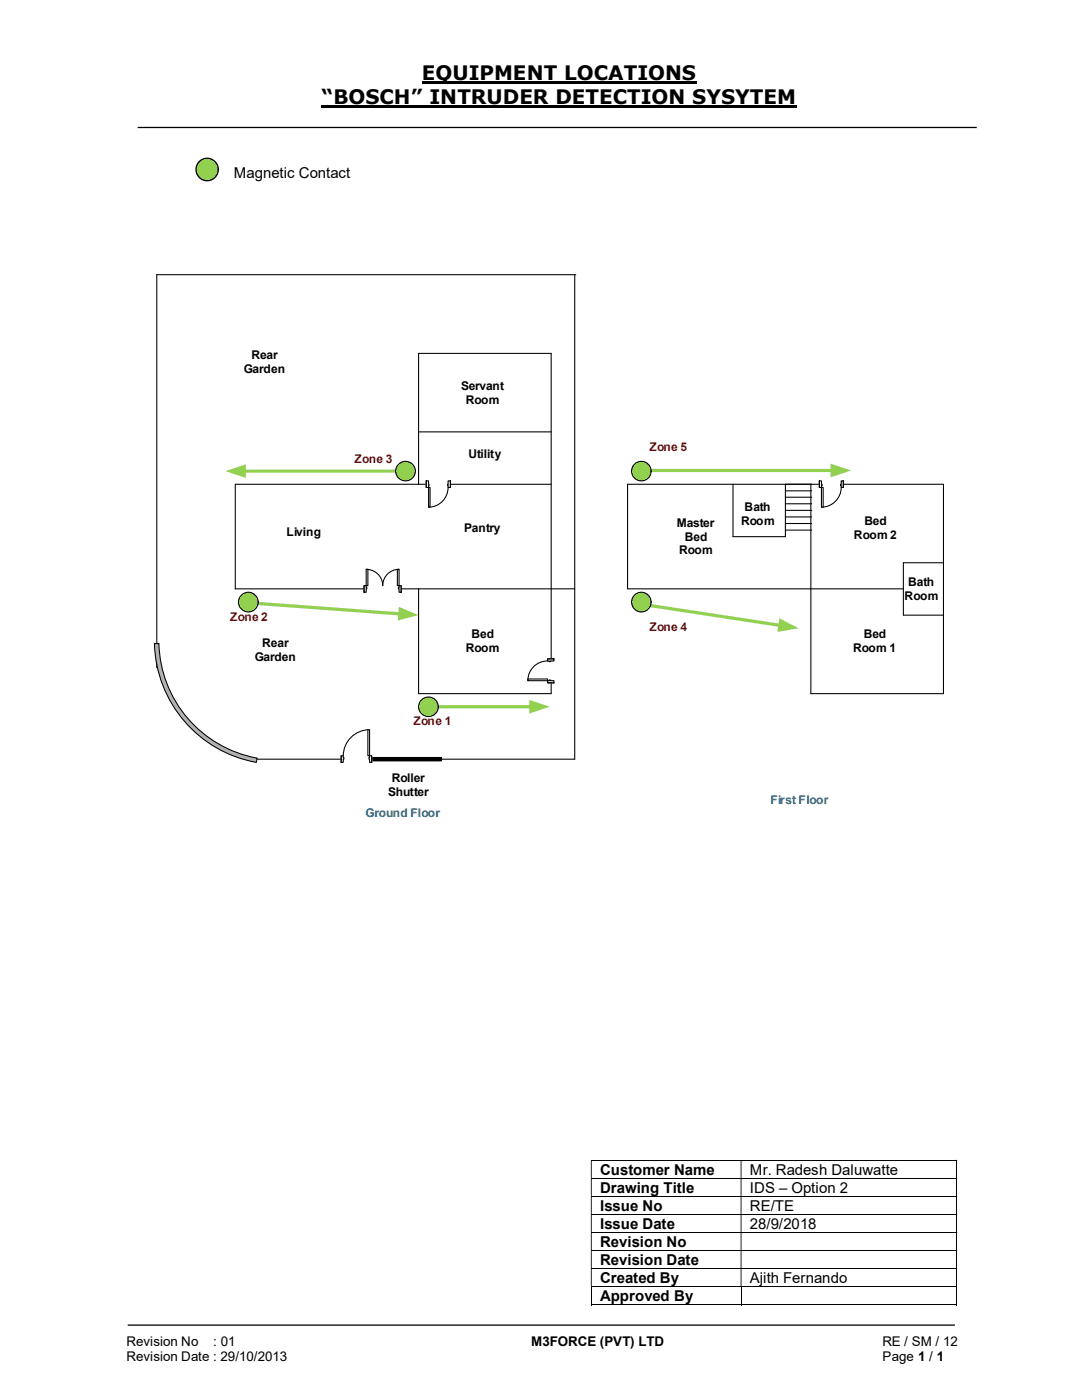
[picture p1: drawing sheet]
<svg xmlns="http://www.w3.org/2000/svg" width="216mm" height="279mm" viewBox="0 0 216 279" stroke-linecap="round" stroke-linejoin="round" font-family="sans-serif">
<path d="M84.2 16.4h54.8M64.2 21.3h94.8" fill="none" stroke="#000" stroke-width=".42"/>
<path d="M27.5 25.4h167.4M25.5 264.5h165" fill="none" stroke="#000" stroke-width=".25"/>
<g fill="none" stroke="#000" stroke-width=".2">
<path d="M117.9 231.6h72.9M117.9 235.2h72.9M117.9 238.8h72.9M190.9 231.6v3.5M190.9 235.2v3.5M190.9 238.8v3.5M117.9 242.4h72.9M117.9 246h72.9M117.9 249.6h72.9M117.9 253.2h72.9M117.9 256.8h72.9M118 256.9v3.6"/>
<path d="M147.9 256.9v3.6M190.9 242.4v3.5M190.9 246v3.5M190.9 249.7v3.4M190.9 253.2v3.5M190.9 256.9v3.6M117.9 260.4h29.9M148 260.4h42.8"/>
</g>
<g fill="#000">
<path d="M190.8 231.5h.2v.1h-.2zM117.9 231.6h.2v3.5h-.2zM147.8 231.6h.2v3.5h-.2z" fill-rule="evenodd"/>
<path d="M190.8 235.1h.2v.1h-.2zM117.9 235.2h.2v3.5h-.2zM147.8 235.2h.2v3.5h-.2z" fill-rule="evenodd"/>
<path d="M190.8 238.7h.2v.1h-.2zM117.9 238.8h.2v3.5h-.2zM147.8 238.8h.2v3.5h-.2z" fill-rule="evenodd"/>
<path d="M190.8 242.3h.2v.1h-.2zM117.9 242.4h.2v3.5h-.2zM147.8 242.4h.2v3.5h-.2z" fill-rule="evenodd"/>
<path d="M190.8 245.9h.2v.1h-.2zM117.9 246h.2v3.5h-.2zM147.8 246h.2v3.5h-.2z" fill-rule="evenodd"/>
<path d="M190.8 249.5h.2v.2h-.2zM117.9 249.7h.2v3.4h-.2zM147.8 249.7h.2v3.4h-.2z" fill-rule="evenodd"/>
<path d="M190.8 253.1h.2v.1h-.2zM117.9 253.2h.2v3.5h-.2zM147.8 253.2h.2v3.5h-.2z" fill-rule="evenodd"/>
</g>
<path d="M190.8 256.7h.2v.2h-.2zM190.8 260.3h.2v.2h-.2z" fill="#000"/>
<circle cx="41.3" cy="33.8" r="2.24" fill="#92d050"/>
<circle cx="41.3" cy="33.8" r="2.24" fill="none" stroke="#000" stroke-width=".25"/>
<path d="M114.7 54.8v96.7h-65.1M114.9 54.8h-83.6v78.4M83.5 86.2h26.5M83.5 96.6v-26.1h26.5v67.9h-26.5v-20.9M110 96.6h-63.1v20.9h67.8M146.3 96.6v10.5h10.4M156.7 96.6h5.3M161.8 96.6v20.9M188.3 96.6v41.8M188.3 112.3h-8v10.5M74.4 151.2h13.7v.6h-13.7z" fill="none" stroke="#000" stroke-width=".21"/>
<path d="M74.4 151.2h13.7v.6h-13.7z" fill-rule="evenodd" fill="#000"/>
<path d="M30.8 128.4h.9a23.9 23.9 0 0 0 19.6 22.9l-.2 .8a24.7 24.7 0 0 1-20.3-23.7z" fill-rule="evenodd" fill="#b3b3b3"/>
<path d="M156.7 96.6v10.5M156.7 99.2h5.3M156.7 98h5.3M188.3 96.6h-63.1v20.9h55.1M156.7 101.9h5.3M156.7 104.5h5.3M156.7 100.5h5.3M156.7 103.2h5.3M156.7 105.8h5.3M161.8 117.5v20.9h26.5M30.8 128.4h.9a23.9 23.9 0 0 0 19.6 22.9l-.2 .8a24.7 24.7 0 0 1-20.3-23.7zM180.3 122.8h8" fill="none" stroke="#000" stroke-width=".21"/>
<path d="M68.1 150.8h6.1v1.4h-6.1z" fill="#fff"/>
<path d="M68.1 150.8h6.1v1.4h-6.1z" fill="none" stroke="#fff" stroke-width=".21"/>
<path d="M73.7 150.8v1.3h.5v-1.3zM68.1 150.8h.4v1.3h-.4z" fill-rule="evenodd" fill="#fff"/>
<path d="M68.5 151.2v-.4h-.4v1.3h.4v-.6M73.7 151.2v-.4h.5v1.3h-.5v-.6" fill="none" stroke="#000" stroke-width=".21"/>
<path d="M73.6 151.2v.3h.1v-.3zM68.5 151.2h.1v.3h-.1z" fill-rule="evenodd" fill="#fff"/>
<path d="M68.1 150.8v1.3M68.5 151.2h.1v.3h-.1M73.7 145.6a5.2 5.2 0 0 0-5.2 5.2M73.7 151.2h-.1v.3h.1M74.2 150.8v1.3" fill="none" stroke="#000" stroke-width=".21"/>
<path d="M73.4 145.6h.3v5.2h-.3z" fill-rule="evenodd" fill="#fff"/>
<path d="M73.4 145.6h.3v5.2h-.3z" fill="none" stroke="#000" stroke-width=".21"/>
<path d="M85 95.9h4.9v1.4h-4.9z" fill="#fff"/>
<path d="M85 95.9h4.9v1.4h-4.9z" fill="none" stroke="#fff" stroke-width=".21"/>
<path d="M85 96v1.3h.5v-1.3zM89.4 96h.5v1.3h-.5z" fill-rule="evenodd" fill="#fff"/>
<path d="M85.5 96.6v-.6h-.5v1.3h.5v-.4M89.4 96.6v-.6h.5v1.3h-.5v-.4" fill="none" stroke="#000" stroke-width=".21"/>
<path d="M85.5 96.6l.1 .3zM89.3 96.6l.1 .3z" fill-rule="evenodd" fill="#fff"/>
<path d="M85 96v1.3M85.5 96.6v.3M89.4 96.6v.3M89.4 97.3a3.9 3.9 0 0 1-3.9 3.9M89.9 96v1.3" fill="none" stroke="#000" stroke-width=".21"/>
<path d="M85.5 97.3h.3v3.9h-.3z" fill-rule="evenodd" fill="#fff"/>
<path d="M85.5 97.3h.3v3.9h-.3z" fill="none" stroke="#000" stroke-width=".21"/>
<path d="M72.6 116.8h7.5v1.4h-7.5z" fill="#fff"/>
<path d="M72.6 116.8h7.5v1.4h-7.5z" fill="none" stroke="#fff" stroke-width=".21"/>
<path d="M79.6 116.9v1.3h.5v-1.3zM72.6 116.9h.5v1.3h-.5z" fill-rule="evenodd" fill="#fff"/>
<path d="M73.1 117.2v-.3h-.5v1.3h.5v-.7M79.6 117.2v-.3h.5v1.3h-.5v-.7" fill="none" stroke="#000" stroke-width=".21"/>
<path d="M79.5 117.2v.3h.1v-.3zM73.1 117.2h.1v.3h-.1z" fill-rule="evenodd" fill="#fff"/>
<path d="M72.6 116.9v1.3M73.1 117.2h.1v.3h-.1M73.1 113.6a3.3 3.3 0 0 1 3.3 3.3 3.2 3.2 0 0 1 3.2-3.3M79.6 117.2h-.1v.3h.1M80.1 116.9v1.3" fill="none" stroke="#000" stroke-width=".21"/>
<path d="M73.1 113.6h.3v3.3h-.3z" fill-rule="evenodd" fill="#fff"/>
<path d="M73.1 113.6h.3v3.3h-.3z" fill="none" stroke="#000" stroke-width=".21"/>
<path d="M79.3 113.6h.3v3.3h-.3z" fill-rule="evenodd" fill="#fff"/>
<path d="M79.3 113.6h.3v3.3h-.3z" fill="none" stroke="#000" stroke-width=".21"/>
<path d="M163.5 95.9h4.8v1.4h-4.8z" fill="#fff"/>
<path d="M163.5 95.9h4.8v1.4h-4.8z" fill="none" stroke="#fff" stroke-width=".21"/>
<path d="M163.5 96v1.3h.4v-1.3zM167.9 96h.4v1.3h-.4z" fill-rule="evenodd" fill="#fff"/>
<path d="M163.9 96.6v-.6h-.4v1.3h.4v-.4M167.9 96.6v-.6h.4v1.3h-.4v-.4" fill="none" stroke="#000" stroke-width=".21"/>
<path d="M163.9 96.6v.3h.1v-.3zM167.7 96.6h.2v.3h-.2z" fill-rule="evenodd" fill="#fff"/>
<path d="M163.5 96v1.3M163.9 96.6h.1v.3h-.1M167.9 96.6h-.2v.3h.2M167.9 97.3a4 4 0 0 1-4 3.9M168.3 96v1.3" fill="none" stroke="#000" stroke-width=".21"/>
<path d="M163.9 97.3h.4v3.9h-.4z" fill-rule="evenodd" fill="#fff"/>
<path d="M163.9 97.3h.4v3.9h-.4z" fill="none" stroke="#000" stroke-width=".21"/>
<path d="M109.2 131.5h1.4v4.8h-1.4z" fill-rule="evenodd" fill="#fff"/>
<path d="M109.2 131.5h1.4v4.8h-1.4z" fill="none" stroke="#fff" stroke-width=".21"/>
<path d="M109.3 135.8h1.2v.5h-1.2zM109.3 131.5v.4h1.2v-.4z" fill-rule="evenodd" fill="#fff"/>
<path d="M109.6 135.8h-.3v.5h1.2v-.5h-.6M109.6 131.9h-.3v-.4h1.2v.4h-.6" fill="none" stroke="#000" stroke-width=".21"/>
<path d="M109.6 135.7h.3v.1h-.3zM109.6 131.9v.1h.3v-.1z" fill-rule="evenodd" fill="#fff"/>
<path d="M109.3 131.9a3.9 3.9 0 0 0-4 3.9M109.3 136.3h1.2M109.3 131.5h1.2M109.6 135.8v-.1h.3v.1M109.6 131.9v.1h.3v-.1" fill="none" stroke="#000" stroke-width=".21"/>
<path d="M105.3 135.5h4v.3h-4z" fill="#fff"/>
<path d="M105.3 135.5h4v.3h-4z" fill="none" stroke="#000" stroke-width=".21"/>
<path d="M87.4 141.1h18.6" fill="none" stroke="#92d050" stroke-width=".64"/>
<g fill="#92d050">
<path d="M105.6 139.7l4.1 1.4-4.1 1.3z"/>
<circle cx="85.5" cy="141.1" r="1.96"/>
</g>
<circle cx="85.5" cy="141.1" r="1.96" fill="none" stroke="#000" stroke-width=".21"/>
<path d="M51.5 120.4l28.3 2.1" fill="none" stroke="#92d050" stroke-width=".64"/>
<g fill="#92d050">
<path d="M79.6 121.1l3.9 1.7-4.1 1z"/>
<circle cx="49.6" cy="120.2" r="1.96"/>
</g>
<circle cx="49.6" cy="120.2" r="1.96" fill="none" stroke="#000" stroke-width=".21"/>
<path d="M48.7 94h30.3" fill="none" stroke="#92d050" stroke-width=".64"/>
<g fill="#92d050">
<path d="M45 94l4.1-1.3v2.7z"/>
<circle cx="80.9" cy="94" r="1.96"/>
</g>
<circle cx="80.9" cy="94" r="1.96" fill="none" stroke="#000" stroke-width=".21"/>
<path d="M129.8 120.9l25.9 3.9" fill="none" stroke="#92d050" stroke-width=".64"/>
<g fill="#92d050">
<path d="M155.5 123.4l3.8 2-4.2 .7z"/>
<circle cx="128" cy="120.2" r="1.96"/>
</g>
<circle cx="128" cy="120.2" r="1.96" fill="none" stroke="#000" stroke-width=".21"/>
<path d="M129.9 93.9h36.2" fill="none" stroke="#92d050" stroke-width=".64"/>
<g fill="#92d050">
<path d="M165.7 92.5l4.1 1.4-4.1 1.3z"/>
<circle cx="128" cy="94" r="1.95"/>
</g>
<circle cx="128" cy="94" r="1.95" fill="none" stroke="#000" stroke-width=".21"/>
<g font-size="4">
<text x="84.2" y="16">EQUIPMENT LOCATIONS</text>
<text x="64.2" y="20.8">“BOSCH” INTRUDER DETECTION SYSYTEM</text>
</g>
<g font-size="3">
<text x="46.7" y="35.5">Magnetic Contact</text>
<text x="119.8" y="234.4">Customer Name</text>
<text x="119.8" y="238">Drawing Title</text>
<text x="149.6" y="234.4">Mr. Radesh Daluwatte</text>
<text x="149.6" y="238">IDS – Option 2</text>
<text x="119.8" y="241.6">Issue No</text>
<text x="119.8" y="245.2">Issue Date</text>
<text x="149.6" y="241.6">RE/TE</text>
<text x="149.6" y="245.2">28/9/2018</text>
<text x="119.8" y="248.8">Revision No</text>
<text x="119.8" y="252.4">Revision Date</text>
<text x="119.8" y="256">Created By</text>
<text x="149.6" y="256">Ajith Fernando</text>
<text x="119.8" y="259.6">Approved By</text>
</g>
<g font-size="2.7">
<text x="25.2" y="268.7">Revision No</text>
<text x="42.6" y="268.7">: 01</text>
<text x="106" y="268.7">M3FORCE (PVT) LTD</text>
<text x="176.1" y="268.7">RE / SM / 12</text>
<text x="25.2" y="271.7">Revision Date : 29/10/2013</text>
<text x="176.1" y="271.7">Page 1 / 1</text>
</g>
<g font-size="2.4">
<text x="50.2" y="71.7">Rear</text>
<text x="48.7" y="74.5">Garden</text>
<text x="92" y="77.8">Servant</text>
<text x="93" y="80.6">Room</text>
<text x="93.5" y="91.4">Utility</text>
<text x="148.5" y="101.9">Bath</text>
<text x="57.1" y="107">Living</text>
<text x="92.6" y="106.2">Pantry</text>
<text x="135.1" y="105.1">Master</text>
<text x="136.7" y="107.9">Bed</text>
<text x="147.9" y="104.7">Room</text>
<text x="170.4" y="107.6">Room 2</text>
<text x="172.5" y="104.8">Bed</text>
<text x="135.6" y="110.7">Room</text>
<text x="180.5" y="119.7">Room</text>
<text x="181.2" y="116.9">Bath</text>
<text x="50.8" y="131.9">Garden</text>
<text x="52.3" y="129.1">Rear</text>
<text x="93" y="130.2">Room</text>
<text x="94.1" y="127.4">Bed</text>
<text x="170.3" y="130.2">Room 1</text>
<text x="172.3" y="127.4">Bed</text>
<text x="77.4" y="158.9">Shutter</text>
<text x="78.2" y="156.1">Roller</text>
</g>
<g font-size="2.4" fill="#c00000">
<text x="129.6" y="89.9">Zone 5</text>
<text x="70.7" y="92.5">Zone 3</text>
<text x="45.9" y="123.9">Zone 2</text>
<text x="129.6" y="125.9">Zone 4</text>
<text x="82.5" y="144.7">Zone 1</text>
</g>
<g font-size="2.4" fill="#0070c0">
<text x="153.7" y="160.4">First Floor</text>
<text x="72.9" y="163">Ground Floor</text>
</g>
</svg>
